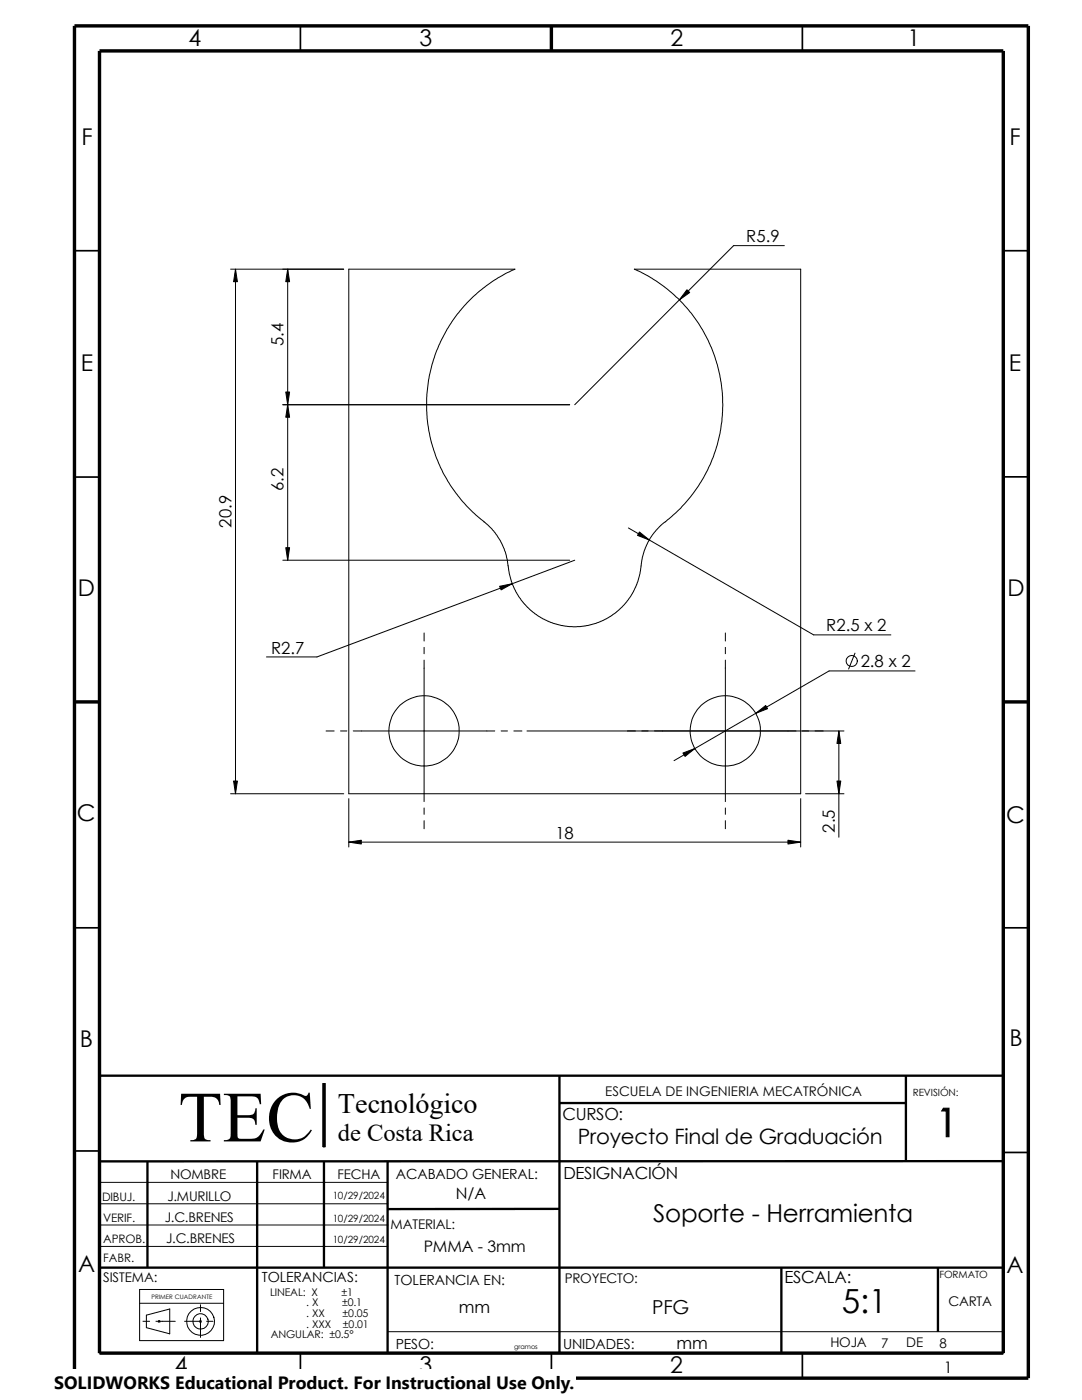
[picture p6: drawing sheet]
<svg xmlns="http://www.w3.org/2000/svg" width="216mm" height="279mm" viewBox="0 0 216 279" stroke-linecap="round" stroke-linejoin="round" font-family="sans-serif">
<g fill="none" stroke="#000" stroke-width=".2">
<path d="M46 53.7h22.6M47 53.7v104.7M57.4 53.7v58.1M156.5 49h-10.1l-31.7 31.8M56.4 80.8h57.3M56.4 111.8h57.3M96.6 104.1l1.9 1.8 1.4 2.1 .9 2.2 .6 2.7M96.6 104.1l-3.5-3.1-2.1-2.5a29.6 29.6 0 0 1 11.7-44.8h-33.1v104.7h90.2v-104.7h-33.2l.3 .1a29.6 29.6 0 0 1 4.9 51.1l-1.5 1.7-1.5 2.7-.7 2.1-.4 3-.4 1.7-.9 2-1.1 1.6-1.2 1.5-2.3 1.8-2.3 1.2-2.1 .6-2.4 .3-2.9-.3-2.8-.8-2.6-1.5-2-1.9-1.8-2.5-.8-2-.7-3.2M114.7 111.8l-51.5 19.3h-10M125.4 105.4l36.9 21.3h15.5M84.6 126.3v1.6M84.6 129.2v1.3"/>
<path d="M84.6 131.7v28.3M144.7 126.3v1.6M144.7 129.2v1.3M144.7 131.7v28.3M170.6 130.3l-1.3 3.2M182.6 133.9h-17.2l-30.9 17.9M46 158.4h22.6M65.1 145.9h1.6M67.9 145.9h1.3M69.6 159.4v9.6M70.5 145.9h28.2M100 145.9h1.3"/>
<path d="M102.5 145.9h1.6M105.2 145.9h63.2M159.8 159.4v9.6M160.7 158.4h7.7M167.4 145.9v21.2M69.6 168.1h90.2M84.6 161.2v1.3M84.6 163.8v1.6M144.7 161.2v1.3M144.7 163.8v1.6M19.9 214.7h180.3v55.3h-180.3M64.5 216.2h.4v12.7h-.4z"/>
<path d="M19.9 236h57.4M19.9 248.8h57.4M19.9 240.2h57.4M19.9 244.5h57.4M27.9 257.3h16.7v10.2h-16.7zM27.9 260.1h16.7M28.5 263.7h1.3M29.2 262.5l4.7-1.3v5l-4.7-1.2zM31.1 263.7h3.9M31.6 263.6l.3 .3M31.7 263.6v.3M31.9 263.6l-.3 .3"/>
<path d="M36.8 263.7h3.4M39.9 263.6l.3 .3M40 260.4v1.3M40 263v3.9M40.1 263.6l-.3 .3M41.2 263.7h1.3M77.3 265.8h122.9"/>
<circle cx="170" cy="131.9" r="1.11"/>
<circle cx="84.6" cy="145.9" r="7"/>
<circle cx="144.7" cy="145.9" r="7"/>
<circle cx="40" cy="263.7" r="2.78"/>
<circle cx="40" cy="263.7" r="1.53"/>
</g>
<g fill="none" stroke="#000" stroke-width=".34">
<path d="M59.9 5.2v5M160.1 5.2v5M14.9 50h5M200.2 50h5M14.9 95.2h5M200.2 95.2h5M14.9 185.2h5M200.2 185.2h5M14.9 229.7h5M200.2 230h5M59.9 270v5M110 270v5"/>
<path d="M160.1 270v5"/>
</g>
<g fill="none" stroke="#000" stroke-width=".47">
<path d="M111.6 214.7v55.3M180.8 214.7v17M200.2 214.7h-180.3v55.3M29.4 231.8v21.2M51.3 231.7v38.4M64.6 231.7v21.3M77.3 231.7v38.3M111.5 220.1h69.3M200.2 231.7l-180.3 .1M19.9 253h180.3M111.6 241.3h-34.3M155.9 253v17"/>
<path d="M187.2 253v12.8"/>
</g>
<path d="M14.9 5.2h190.3v269.8h-190.3zM19.9 10.2h180.3v259.8h-180.3zM110 5.2v5M14.9 140.1h5M200.2 140.1h5" fill="none" stroke="#000" stroke-width=".68" stroke-linecap="butt"/>
<g fill="#000" stroke="#000" stroke-width=".2">
<path d="M47 53.7l.4 2.5h-.8zM57.4 53.7l.4 2.5h-.8zM137.1 57.8l.5 .6-2 1.5zM57.4 80.8l.4 2.5h-.8zM57 78.2h.8l-.4 2.6zM57 109.3h.8l-.4 2.5zM99.7 117l2.5-.5-2.2 1.2zM127.6 106.2l2 1.6-2.4-1zM46.6 155.9h.8l-.4 2.5zM136.3 150.3l2.3-.9-1.9 1.6zM150.8 142.4l2-1.6 .4 .6zM167.4 145.9l.4 2.5h-.8z"/>
<path d="M167 155.9h.8l-.4 2.5zM69.6 168.1l2.5-.4v.7zM157.2 167.7l2.6 .4-2.6 .3z"/>
<path d="M64.5 216.2h.4v12.7h-.4z" fill-rule="evenodd"/>
</g>
<path d="M10.8 273.3h104.1v6.1h-104.1z" fill="#fff"/>
<text font-size="14.4" x="35.6" y="227.8">TEC</text>
<text font-size="7.9" x="186.8" y="226.9">1</text>
<text font-size="6.6" x="168" y="262.1">5:1</text>
<text font-size="5.6" x="67.4" y="222.1">Tecnológico</text>
<g font-size="4.9">
<text x="67.4" y="227.7">de Costa Rica</text>
<text x="130.3" y="243.9">Soporte - Herramienta</text>
</g>
<g font-size="4.6">
<text x="37.6" y="9.3">4</text>
<text x="83.7" y="9.3">3</text>
<text x="133.8" y="9.3">2</text>
<text x="181.1" y="9.3">1</text>
<text x="16.3" y="29">F</text>
<text x="201.4" y="29">F</text>
<text x="16.1" y="74">E</text>
<text x="201.3" y="74">E</text>
<text x="15.5" y="119">D</text>
<text x="201" y="119">D</text>
<text x="15.3" y="163.9">C</text>
<text x="200.8" y="164.2">C</text>
<text x="15.9" y="208.9">B</text>
<text x="201.4" y="208.7">B</text>
<text x="15.6" y="253.9">A</text>
<text x="200.8" y="254">A</text>
<text x="34.9" y="274.1">4</text>
<text x="83.7" y="274.1">3</text>
<text x="133.8" y="274.1">2</text>
</g>
<text font-size="4.2" x="115.3" y="228.3">Proyecto Final de Graduación</text>
<text font-size="3.8" x="130.1" y="262.2">PFG</text>
<text font-size="3.5" x="10.8" y="277.1">SOLIDWORKS Educational Product. For Instructional Use Only.</text>
<g font-size="3.3">
<text x="148.9" y="48.3">R5.9</text>
<text x="56.6" y="69.1" transform="rotate(-90 56.6 69.1)">5.4</text>
<text x="56.6" y="98" transform="rotate(-90 56.6 98)">6.2</text>
<text x="46.2" y="105.3" transform="rotate(-90 46.2 105.3)">20.9</text>
<text x="54.1" y="130.4">R2.7</text>
<text x="164.9" y="126">R2.5 x 2</text>
<text x="171.7" y="133.2">2.8 x 2</text>
<text x="110.8" y="167.4">18</text>
<text x="166.6" y="166.2" transform="rotate(-90 166.6 166.2)">2.5</text>
<text x="112.2" y="223.6">CURSO:</text>
<text x="112.4" y="235.2">DESIGNACIÓN</text>
<text x="156.5" y="256">ESCALA:</text>
<text x="91.6" y="262">mm</text>
<text x="135" y="269.2">mm</text>
</g>
<g font-size="3.2">
<text x="90.9" y="239.3">N/A</text>
<text x="84.6" y="249.8">PMMA - 3mm</text>
<text x="188.3" y="274.1">1</text>
</g>
<g font-size="2.8">
<text x="79" y="235.2">ACABADO GENERAL:</text>
<text x="52.2" y="255.9">TOLERANCIAS:</text>
<text x="78.7" y="256.5">TOLERANCIA EN:</text>
<text x="79" y="269.2">PESO:</text>
<text x="112.4" y="269.2">UNIDADES:</text>
</g>
<g font-size="2.7">
<text x="120.8" y="218.7">ESCUELA DE INGENIERIA MECATRÓNICA</text>
<text x="33.4" y="239.7">J.MURILLO</text>
<text x="34" y="235.2">NOMBRE</text>
<text x="54.4" y="235.2">FIRMA</text>
<text x="67.4" y="235.2">FECHA</text>
<text x="32.9" y="243.8">J.C.BRENES</text>
<text x="77.9" y="245.3">MATERIAL:</text>
<text x="33.1" y="248.1">J.C.BRENES</text>
<text x="20.6" y="255.9">SISTEMA:</text>
<text x="112.7" y="256">PROYECTO:</text>
<text x="189.2" y="260.6">CARTA</text>
<text x="165.7" y="268.9">HOJA</text>
<text x="175.9" y="268.9">7</text>
<text x="180.8" y="268.9">DE</text>
<text x="187.5" y="268.9">8</text>
</g>
<g font-size="2.3">
<text x="20.4" y="239.6">DIBUJ.</text>
<text x="20.6" y="244">VERIF.</text>
<text x="20.6" y="248">APROB.</text>
<text x="20.6" y="251.8">FABR.</text>
</g>
<g font-size="2.1">
<text x="53.9" y="258.6">LINEAL: X</text>
<text x="61.1" y="260.7">. X</text>
<text x="61.1" y="262.8">. XX</text>
<text x="68.1" y="258.6">±1</text>
<text x="68.3" y="260.7">±0.1</text>
<text x="68.4" y="262.8">±0.05</text>
<text x="54" y="267.1">ANGULAR: ±0.5°</text>
<text x="61.1" y="265">. XXX</text>
<text x="68.4" y="265">±0.01</text>
</g>
<g font-size="2">
<text x="182.1" y="218.7">REVISIÓN:</text>
<text x="66.4" y="239.3">10/29/2024</text>
<text x="66.4" y="243.8">10/29/2024</text>
<text x="66.4" y="248.1">10/29/2024</text>
<text x="187.5" y="255.1">FORMATO</text>
</g>
<text font-size="1.3" x="102.6" y="269.2">gramos</text>
<text font-size="1.2" x="30.2" y="259.3">PRIMER CUADRANTE</text>
</svg>
